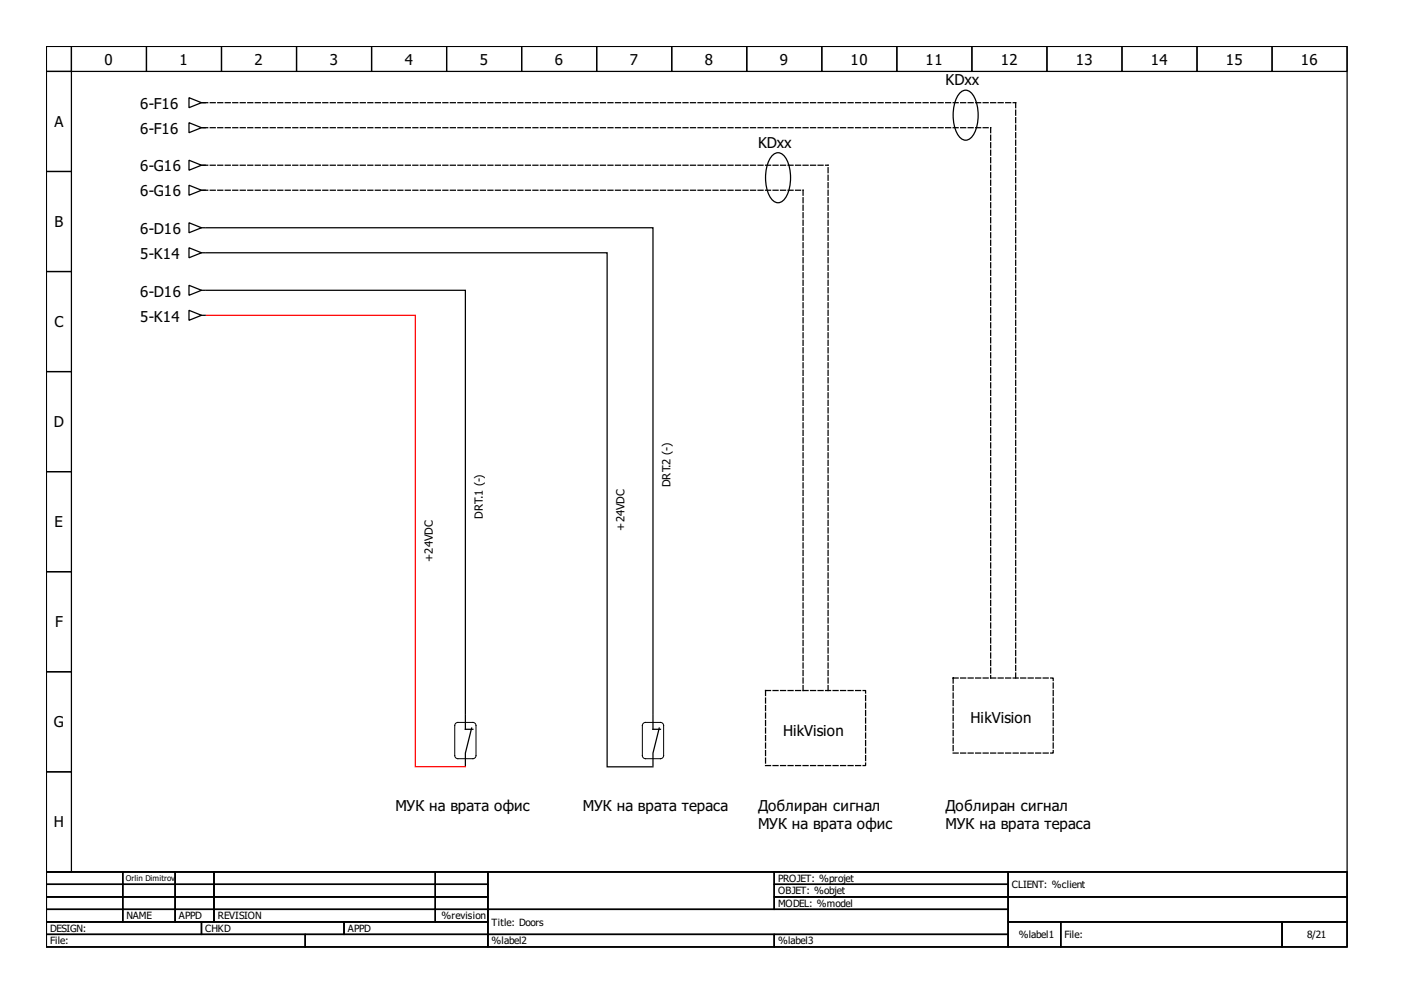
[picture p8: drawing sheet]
<svg xmlns="http://www.w3.org/2000/svg" width="297mm" height="210mm" viewBox="0 0 297 210" stroke-linecap="round" stroke-linejoin="round" font-family="sans-serif">
<g fill="none" stroke="#000" stroke-width=".26">
<path d="M9.8 9.8h274.4v174.1h-274.4zM9.8 9.8h5.3v5.3h-5.3zM9.8 15.1h5.3v21.1h-5.3zM15.1 9.8h15.8v5.3h-15.8zM30.9 9.8h15.8v5.3h-15.8zM46.7 9.8h15.9v5.3h-15.9zM62.6 9.8h15.8v5.3h-15.8zM78.4 9.8h15.8v5.3h-15.8zM94.2 9.8h15.9v5.3h-15.9zM110.1 9.8h15.8v5.3h-15.8zM125.9 9.8h15.8v5.3h-15.8zM141.7 9.8h15.8v5.3h-15.8z"/>
<path d="M157.5 9.8h15.9v5.3h-15.9zM173.4 9.8h15.8v5.3h-15.8zM189.2 9.8h15.8v5.3h-15.8zM202.7 19.4a1.59 1.59 0 0 1 2.5 .5 8.8 8.8 0 0 1 0 8.8 1.66 1.66 0 0 1-3 0 8.8 8.8 0 0 1 0-8.8zM205 9.8h15.9v5.3h-15.9zM220.9 9.8h15.8v5.3h-15.8zM236.7 9.8h15.8v5.3h-15.8zM252.5 9.8h15.9v5.3h-15.9zM268.4 9.8h15.8v5.3h-15.8zM9.8 36.2h5.3v21.1h-5.3zM39.9 25.9l2.6 1-2.6 1.1zM39.9 20.6l2.6 1.1-2.6 1z"/>
<path d="M39.9 39.1l2.6 1-2.6 1.1zM39.9 33.8l2.6 1.1-2.6 1zM42.5 26.9h.8M42.5 21.7h.8M42.5 34.9h.8M163.1 32.6a1.59 1.59 0 0 1 2.5 .5 8.8 8.8 0 0 1 0 8.8 1.66 1.66 0 0 1-2.9 0 8.8 8.8 0 0 1 0-8.8zM9.8 57.3h5.3v21.1h-5.3zM39.9 52.3l2.6 1-2.6 1.1zM39.9 47l2.6 1-2.6 1.1zM42.5 53.3h.8M42.5 48h.8M42.5 40.1h.8"/>
<path d="M43.6 53.3h84.5v108.5h9.7M43.6 48h94.2v102.7M9.8 78.4h5.3v21.1h-5.3zM39.9 60.2l2.6 1-2.6 1.1zM39.9 65.5l2.6 1-2.6 1.1zM42.5 61.2h.8M42.5 66.5h.8M43.6 61.2h54.6v89.5M9.8 99.5h5.3v21.1h-5.3zM9.8 120.6h5.3v21.1h-5.3zM9.8 141.7h5.3v21.1h-5.3zM98.2 150.9v3h1.6"/>
<path d="M99.5 153.6l-1.3 5.3v2.6M137.8 150.9v3h1.5M139.1 153.6l-1.3 5.3v2.6M9.8 162.8h5.3v21.1h-5.3zM9.8 183.9h274.4v15.9h-274.4zM9.8 183.9h16.1v2.7h-16.1zM9.8 186.6h16.1v2.6h-16.1zM9.8 189.2h16.1v2.6h-16.1zM9.8 191.8h16.1v2.7h-16.1zM9.8 194.5h32.7v2.6h-32.7zM9.8 197.1h54.6v2.7h-54.6zM25.9 183.9h11.1v2.7h-11.1z"/>
<path d="M25.9 186.6h11.1v2.6h-11.1zM25.9 189.2h11.1v2.6h-11.1zM25.9 191.8h11.1v2.7h-11.1zM37 183.9h8.1v2.7h-8.1zM37 186.6h8.1v2.6h-8.1zM37 189.2h8.1v2.6h-8.1zM37 191.8h8.1v2.7h-8.1zM42.5 194.5h30.1v2.6h-30.1zM45.1 183.9h46.7v2.7h-46.7zM45.1 186.6h46.7v2.6h-46.7zM45.1 189.2h46.7v2.6h-46.7zM45.1 191.8h46.7v2.7h-46.7z"/>
<path d="M64.4 197.1h38.5v2.7h-38.5zM72.6 194.5h30.3v2.6h-30.3zM91.8 183.9h11.1v2.7h-11.1zM91.8 186.6h11.1v2.6h-11.1zM91.8 189.2h11.1v2.6h-11.1zM91.8 191.8h11.1v2.7h-11.1zM102.9 183.9h60.4v7.9h-60.4zM102.9 191.8h109.8v5.3h-109.8zM102.9 197.1h60.4v2.7h-60.4zM163.3 183.9h49.4v2.7h-49.4zM163.3 186.6h49.4v2.6h-49.4zM163.3 189.2h49.4v2.6h-49.4z"/>
<path d="M163.3 197.1h49.4v2.7h-49.4zM212.7 183.9h71.5v5.3h-71.5zM212.7 189.2h71.5v5.3h-71.5zM212.7 194.5h11.1v5.3h-11.1zM223.8 194.5h46.7v5.3h-46.7zM270.5 194.5h13.7v5.3h-13.7z"/>
</g>
<path d="M42.8 21.7h171.5M42.8 26.9h166.2M42.8 34.9h131.9M209 26.9v116.1M42.8 40.1h126.6M169.4 40.1v105.6M161.5 145.7h21.1v15.8h-21.1zM174.7 145.7v-110.8M201.1 143h21.1v15.9h-21.1zM214.3 143v-121.3" fill="none" stroke="#000" stroke-width=".26" stroke-dasharray="1.1 .5"/>
<path d="M96.1 152.6l.5-.2h3.2a.66 .66 0 0 1 .6 .7v6.3a.66 .66 0 0 1-.6 .7h-3.2a.66 .66 0 0 1-.7-.7v-6.3zM135.7 152.6l.5-.2h3.1a.66 .66 0 0 1 .7 .7v6.3a.66 .66 0 0 1-.7 .7h-3.1a.66 .66 0 0 1-.7-.7v-6.3z" fill="none" stroke="#000" stroke-width=".21"/>
<path d="M43.6 66.5h44v95.3h10.6" fill="none" stroke="#f00" stroke-width=".26"/>
<g font-size="3.2">
<text x="22.1" y="13.6">0</text>
<text x="37.9" y="13.6">1</text>
<text x="53.7" y="13.6">2</text>
<text x="69.6" y="13.6">3</text>
<text x="85.4" y="13.6">4</text>
<text x="101.2" y="13.6">5</text>
<text x="117" y="13.6">6</text>
<text x="132.9" y="13.6">7</text>
<text x="148.7" y="13.6">8</text>
<text x="164.5" y="13.6">9</text>
<text x="179.4" y="13.6">10</text>
<text x="195.3" y="13.6">11</text>
<text x="199.5" y="18">KDxx</text>
<text x="211.1" y="13.6">12</text>
<text x="226.9" y="13.6">13</text>
<text x="242.8" y="13.6">14</text>
<text x="258.6" y="13.6">15</text>
<text x="274.4" y="13.6">16</text>
<text x="29.6" y="23">6-F16</text>
<text x="11.5" y="26.8">A</text>
<text x="29.6" y="28.3">6-F16</text>
<text x="159.9" y="31.2">KDxx</text>
<text x="29.6" y="41.5">6-G16</text>
<text x="29.6" y="36.2">6-G16</text>
<text x="11.5" y="47.9">B</text>
<text x="29.6" y="49.4">6-D16</text>
<text x="29.6" y="54.6">5-K14</text>
<text x="29.6" y="62.6">6-D16</text>
<text x="11.5" y="69">C</text>
<text x="29.6" y="67.8">5-K14</text>
<text x="11.4" y="90.1">D</text>
<text x="11.5" y="111.2">E</text>
<text x="11.6" y="132.3">F</text>
<text x="11.4" y="153.5">G</text>
<text x="165.2" y="155.2">HikVision</text>
<text x="204.8" y="152.5">HikVision</text>
<text x="83.4" y="171">МУК на врата офис</text>
<text x="123" y="171">МУК на врата тераса</text>
<text x="159.9" y="171">Доблиран сигнал</text>
<text x="199.5" y="171">Доблиран сигнал</text>
<text x="11.4" y="174.6">H</text>
<text x="159.9" y="175">МУК на врата офис</text>
<text x="199.5" y="175">МУК на врата тераса</text>
</g>
<g font-size="2.4">
<text x="141.5" y="102.8" transform="rotate(-90 141.5 102.8)">DRT.2 (-)</text>
<text x="101.9" y="109.4" transform="rotate(-90 101.9 109.4)">DRT.1 (-)</text>
<text x="131.8" y="112" transform="rotate(-90 131.8 112)">+24VDC</text>
<text x="91.3" y="118.6" transform="rotate(-90 91.3 118.6)">+24VDC</text>
</g>
<g font-size="2.1">
<text x="164.1" y="186">PROJET: %projet</text>
<text x="164.1" y="188.7">OBJET: %objet</text>
<text x="164.1" y="191.3">MODEL: %model</text>
<text x="213.5" y="187.4">CLIENT: %client</text>
<text x="10.6" y="196.6">DESIGN:</text>
<text x="26.7" y="194">NAME</text>
<text x="37.8" y="194">APPD</text>
<text x="43.3" y="196.6">CHKD</text>
<text x="45.9" y="194">REVISION</text>
<text x="73.4" y="196.6">APPD</text>
<text x="93.2" y="194">%revision</text>
<text x="103.7" y="195.3">Title: Doors</text>
<text x="214.9" y="197.9">%label1</text>
<text x="224.6" y="197.9">File:</text>
<text x="275.7" y="197.9">8/21</text>
<text x="10.6" y="199.2">File:</text>
<text x="103.7" y="199.2">%label2</text>
<text x="164.1" y="199.2">%label3</text>
</g>
<text font-size="1.7" x="26.5" y="185.9">Orlin Dimitrov</text>
</svg>
